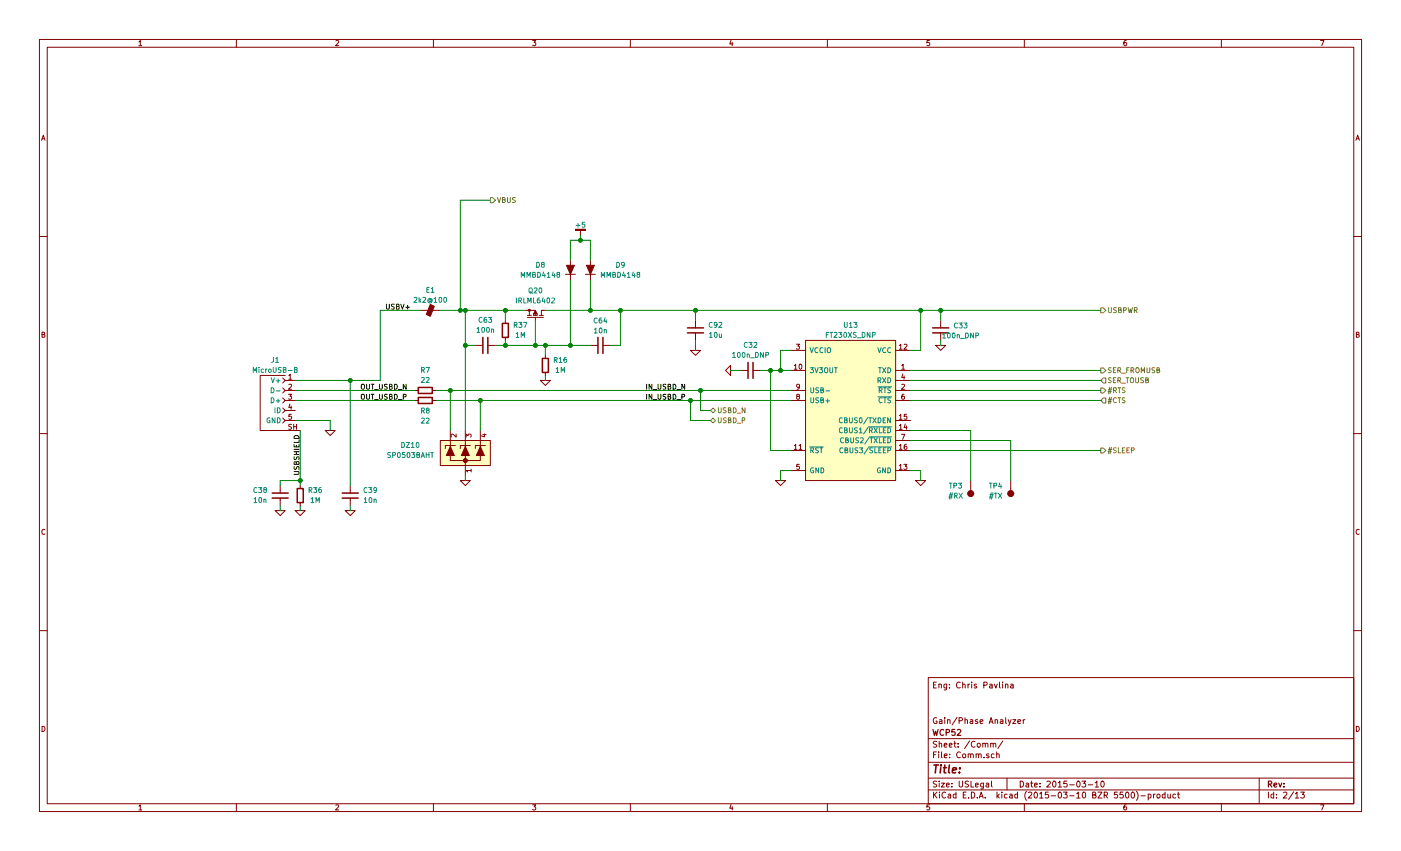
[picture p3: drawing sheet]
EESchema Schematic File Version 2
LIBS:Altera
LIBS:AnalogDevices
LIBS:Atmel
LIBS:conn-2mm
LIBS:conn-100mil
LIBS:conn-cui
LIBS:conn-fci
LIBS:conn-linx
LIBS:conn-molex
LIBS:conn-tagconnect
LIBS:conn-test
LIBS:DiodesInc
LIBS:display
LIBS:_electromech
LIBS:Fairchild
LIBS:FTDI
LIBS:Intersil
LIBS:Lattice
LIBS:_linear
LIBS:LinearTech
LIBS:Littelfuse
LIBS:logic-4000
LIBS:logic-7400
LIBS:MACOM
LIBS:maxim
LIBS:mechanical
LIBS:Microchip
LIBS:Micron
LIBS:NXP
LIBS:onsemi
LIBS:passive
LIBS:pasv-BiTech
LIBS:pasv-Bourns
LIBS:pasv-cap
LIBS:pasv-ind
LIBS:pasv-res
LIBS:pcb
LIBS:power
LIBS:_semi
LIBS:semi-diode-1N
LIBS:semi-diode-BA
LIBS:semi-diode-MCC
LIBS:semi-diode-MMB
LIBS:semi-diode-NXP
LIBS:semi-diode-OnSemi
LIBS:semi-diode-Vishay
LIBS:semi-opto-misc
LIBS:semi-thyristor-2N
LIBS:semi-trans-2N
LIBS:semi-trans-AO
LIBS:semi-trans-BC
LIBS:semi-trans-DiodesInc
LIBS:semi-trans-Fairchild
LIBS:semi-trans-Infineon
LIBS:semi-trans-IntRect
LIBS:semi-trans-IXYS
LIBS:semi-trans-misc
LIBS:semi-trans-MMB
LIBS:semi-trans-MPS
LIBS:semi-trans-NXP
LIBS:semi-trans-PZT
LIBS:semi-trans-TI
LIBS:semi-trans-TIP
LIBS:semi-trans-Toshiba
LIBS:silabs
LIBS:skyworks
LIBS:ST
LIBS:st_ic
LIBS:st_semi
LIBS:supertex
LIBS:symbol
LIBS:TexasInstruments
LIBS:vishay_semi
LIBS:Xilinx
LIBS:pasv-xtal
LIBS:conn-te
LIBS:wcp52-cache
EELAYER 25 0
EELAYER END
$Descr USLegal 14000 8500
encoding utf-8
Sheet 2 13
Title ""
Date "2015-03-10"
Rev ""
Comp "WCP52"
Comment1 "Gain/Phase Analyzer"
Comment2 ""
Comment3 ""
Comment4 "Eng: Chris Pavlina"
$EndDescr
$Comp
L FT230XS U13
U 1 1
P 8500 4100
F 0 "U13" H 8500 4950 50  0000 C CNN
F 1 "FT230XS_DNP" H 8500 4850 50  0000 C CNN
F 2 "IPC7351-Nominal:SOP63P600X160-16" H 8500 4100 50  0001 C CNN
F 3 "" H 8500 4100 60  0000 C CNN
F 4 "FT230XS-R" H 8500 4100 60  0001 C CNN "PN"
F 5 "FTDI" H 8500 4100 60  0001 C CNN "Manuf"
F 6 "DIST DIGIKEY 768-1135-1-ND" H 8500 4100 60  0001 C CNN "BOM"
	1    8500 4100
	1    0    0    -1  
$EndComp
$Comp
L SP0503BAHT DZ10
U 1 1
P 4650 4500
F 0 "DZ10" H 4100 4550 50  0000 C CNN
F 1 "SP0503BAHT" H 4100 4450 50  0000 C CNN
F 2 "smd-semi:SOT-143" H 4650 4500 50  0001 C CNN
F 3 "" H 4650 4500 60  0000 C CNN
F 4 "SP0503BAHTG" H 4650 4500 60  0001 C CNN "PN"
F 5 "Littelfuse" H 4650 4500 60  0001 C CNN "Manuf"
F 6 "DIST DIGIKEY F2715CT-ND" H 4650 4500 60  0001 C CNN "BOM"
	1    4650 4500
	1    0    0    -1  
$EndComp
$Comp
L GND #PWR029
U 1 1
P 4650 4800
F 0 "#PWR029" H 4650 4800 30  0001 C CNN
F 1 "GND" H 4650 4730 30  0001 C CNN
F 2 "" H 4650 4800 60  0000 C CNN
F 3 "" H 4650 4800 60  0000 C CNN
	1    4650 4800
	1    0    0    -1  
$EndComp
$Comp
L GND #PWR030
U 1 1
P 3300 4300
F 0 "#PWR030" H 3300 4300 30  0001 C CNN
F 1 "GND" H 3300 4230 30  0001 C CNN
F 2 "" H 3300 4300 60  0000 C CNN
F 3 "" H 3300 4300 60  0000 C CNN
	1    3300 4300
	1    0    0    -1  
$EndComp
$Comp
L GND #PWR031
U 1 1
P 3000 5100
F 0 "#PWR031" H 3000 5100 30  0001 C CNN
F 1 "GND" H 3000 5030 30  0001 C CNN
F 2 "" H 3000 5100 60  0000 C CNN
F 3 "" H 3000 5100 60  0000 C CNN
	1    3000 5100
	1    0    0    -1  
$EndComp
$Comp
L GND #PWR032
U 1 1
P 2800 5100
F 0 "#PWR032" H 2800 5100 30  0001 C CNN
F 1 "GND" H 2800 5030 30  0001 C CNN
F 2 "" H 2800 5100 60  0000 C CNN
F 3 "" H 2800 5100 60  0000 C CNN
	1    2800 5100
	1    0    0    -1  
$EndComp
Text Label 3000 4750 1    50   ~ 0
USBSHIELD
Text Label 3600 3900 0    50   ~ 0
OUT_USBD_N
Text Label 3600 4000 0    50   ~ 0
OUT_USBD_P
Text Label 6450 3900 0    50   ~ 0
IN_USBD_N
Text Label 6450 4000 0    50   ~ 0
IN_USBD_P
$Comp
L GND #PWR033
U 1 1
P 3500 5100
F 0 "#PWR033" H 3500 5100 30  0001 C CNN
F 1 "GND" H 3500 5030 30  0001 C CNN
F 2 "" H 3500 5100 60  0000 C CNN
F 3 "" H 3500 5100 60  0000 C CNN
	1    3500 5100
	1    0    0    -1  
$EndComp
Text Label 3850 3100 0    50   ~ 0
USBV+
$Comp
L BEAD-0805 E1
U 1 1
P 4300 3100
F 0 "E1" H 4300 3300 50  0000 C CNN
F 1 "2k2@100" H 4300 3200 50  0000 C CNN
F 2 "IPC7351-Nominal:INDC2012X130" H 4300 3100 50  0001 C CNN
F 3 "" H 4300 3150 60  0000 C CNN
F 4 "HZ0805B222R-10" H 4300 3100 60  0001 C CNN "PN"
F 5 "Laird" H 4300 3100 60  0001 C CNN "Manuf"
F 6 "DIST DIGIKEY 240-2562-1-ND" H 4300 3100 60  0001 C CNN "BOM"
	1    4300 3100
	1    0    0    -1  
$EndComp
$Comp
L CONN-10118194-0001LF-UUSB-B J1
U 1 1
P 2750 4000
F 0 "J1" H 2750 4400 50  0000 C CNN
F 1 "MicroUSB-B" H 2750 4300 50  0000 C CNN
F 2 "conn-fci:CONN-10118194-0001LF-FCI" H 2750 4000 50  0001 C CNN
F 3 "" H 2650 4200 50  0000 C CNN
F 4 "10118194-0001LF" H 2850 4500 50  0001 C CNN "PN"
F 5 "DIST DIGIKEY 609-4618-1-ND" H 3250 4900 50  0001 C CNN "BOM"
F 6 "FCI" H 3150 4800 50  0001 C CNN "Manuf"
	1    2750 4000
	-1   0    0    -1  
$EndComp
$Comp
L C-0805 C92
U 1 1
P 6950 3300
F 0 "C92" H 7150 3350 50  0000 C CNN
F 1 "10u" H 7150 3250 50  0000 C CNN
F 2 "IPC7351-Nominal:CAPC2012X70" H 6950 3300 50  0001 C CNN
F 3 "" H 6940 3275 60  0000 C CNN
F 4 "Value" H 6950 3300 60  0001 C CNN "Manuf"
F 5 "CAP MLCC 10u ≥X5R 10V 10% [0805]" H 7750 3850 60  0001 C CNN "BOM"
	1    6950 3300
	1    0    0    -1  
$EndComp
$Comp
L GND #PWR034
U 1 1
P 6950 3500
F 0 "#PWR034" H 6950 3500 30  0001 C CNN
F 1 "GND" H 6950 3430 30  0001 C CNN
F 2 "" H 6950 3500 60  0000 C CNN
F 3 "" H 6950 3500 60  0000 C CNN
	1    6950 3500
	1    0    0    -1  
$EndComp
$Comp
L GND #PWR035
U 1 1
P 7300 3700
F 0 "#PWR035" H 7300 3700 30  0001 C CNN
F 1 "GND" H 7300 3630 30  0001 C CNN
F 2 "" H 7300 3700 60  0000 C CNN
F 3 "" H 7300 3700 60  0000 C CNN
	1    7300 3700
	0    1    1    0   
$EndComp
$Comp
L GND #PWR036
U 1 1
P 7800 4800
F 0 "#PWR036" H 7800 4800 30  0001 C CNN
F 1 "GND" H 7800 4730 30  0001 C CNN
F 2 "" H 7800 4800 60  0000 C CNN
F 3 "" H 7800 4800 60  0000 C CNN
	1    7800 4800
	1    0    0    -1  
$EndComp
$Comp
L GND #PWR037
U 1 1
P 9200 4800
F 0 "#PWR037" H 9200 4800 30  0001 C CNN
F 1 "GND" H 9200 4730 30  0001 C CNN
F 2 "" H 9200 4800 60  0000 C CNN
F 3 "" H 9200 4800 60  0000 C CNN
	1    9200 4800
	1    0    0    -1  
$EndComp
Text HLabel 11000 3700 2    50   Output ~ 0
SER_FROMUSB
Text HLabel 11000 3800 2    50   Input ~ 0
SER_TOUSB
Text HLabel 11000 3900 2    50   Output ~ 0
#RTS
Text HLabel 11000 4000 2    50   Input ~ 0
#CTS
Text HLabel 11000 4500 2    50   Output ~ 0
#SLEEP
$Comp
L TESTPOINT TP3
U 1 1
P 9700 4800
F 0 "TP3" H 9850 4850 50  0000 C CNN
F 1 "#RX" H 9850 4950 50  0000 C CNN
F 2 "conn-test:TEST-SMD-SMALL" H 9700 4800 50  0001 C CNN
F 3 "" H 9700 4800 50  0000 C CNN
	1    9700 4800
	-1   0    0    1   
$EndComp
$Comp
L TESTPOINT TP4
U 1 1
P 10100 4800
F 0 "TP4" H 10250 4850 50  0000 C CNN
F 1 "#TX" H 10250 4950 50  0000 C CNN
F 2 "conn-test:TEST-SMD-SMALL" H 10100 4800 50  0001 C CNN
F 3 "" H 10100 4800 50  0000 C CNN
	1    10100 4800
	-1   0    0    1   
$EndComp
Text HLabel 11000 3100 2    50   Output ~ 0
USBPWR
$Comp
L GND #PWR038
U 1 1
P 9400 3450
F 0 "#PWR038" H 9400 3450 30  0001 C CNN
F 1 "GND" H 9400 3380 30  0001 C CNN
F 2 "" H 9400 3450 60  0000 C CNN
F 3 "" H 9400 3450 60  0000 C CNN
	1    9400 3450
	1    0    0    -1  
$EndComp
Text HLabel 7100 4100 2    50   BiDi ~ 0
USBD_N
Text HLabel 7100 4200 2    50   BiDi ~ 0
USBD_P
$Comp
L C-0603 C32
U 1 1
P 7500 3700
F 0 "C32" V 7250 3700 50  0000 C CNN
F 1 "100n_DNP" V 7350 3700 50  0000 C CNN
F 2 "IPC7351-Nominal:CAPC1608X55" H 7500 3700 50  0001 C CNN
F 3 "" H 7490 3675 60  0000 C CNN
F 4 "Value" H 7500 3700 60  0001 C CNN "Manuf"
F 5 "CAP MLCC 100n ≥X7R 16V 10% [0603]" H 8300 4250 60  0001 C CNN "BOM"
	1    7500 3700
	0    1    1    0   
$EndComp
$Comp
L C-0603 C33
U 1 1
P 9400 3300
F 0 "C33" H 9200 3250 50  0000 C CNN
F 1 "100n_DNP" H 9200 3350 50  0000 C CNN
F 2 "IPC7351-Nominal:CAPC1608X55" H 9400 3300 50  0001 C CNN
F 3 "" H 9390 3275 60  0000 C CNN
F 4 "Value" H 9400 3300 60  0001 C CNN "Manuf"
F 5 "CAP MLCC 100n ≥X7R 16V 10% [0603]" H 10200 3850 60  0001 C CNN "BOM"
	1    9400 3300
	-1   0    0    1   
$EndComp
$Comp
L C-0603 C38
U 1 1
P 2800 4950
F 0 "C38" H 3000 5000 50  0000 C CNN
F 1 "10n" H 3000 4900 50  0000 C CNN
F 2 "IPC7351-Nominal:CAPC1608X55" H 2800 4950 50  0001 C CNN
F 3 "" H 2790 4925 60  0000 C CNN
F 4 "Value" H 2800 4950 60  0001 C CNN "Manuf"
F 5 "CAP MLCC 10n ≥X5R 50V 10% [0603]" H 3600 5500 60  0001 C CNN "BOM"
	1    2800 4950
	-1   0    0    -1  
$EndComp
$Comp
L C-0603 C39
U 1 1
P 3500 4950
F 0 "C39" H 3700 5000 50  0000 C CNN
F 1 "10n" H 3700 4900 50  0000 C CNN
F 2 "IPC7351-Nominal:CAPC1608X55" H 3500 4950 50  0001 C CNN
F 3 "" H 3490 4925 60  0000 C CNN
F 4 "Value" H 3500 4950 60  0001 C CNN "Manuf"
F 5 "CAP MLCC 10n ≥X5R 50V 10% [0603]" H 4300 5500 60  0001 C CNN "BOM"
	1    3500 4950
	1    0    0    -1  
$EndComp
$Comp
L IRLML6402 Q20
U 1 1
P 5350 3150
F 0 "Q20" V 5600 3150 50  0000 C CNN
F 1 "IRLML6402" V 5500 3150 50  0000 C CNN
F 2 "smd-semi:SOT-23" H 5550 3100 60  0001 C CNN
F 3 "" H 5650 3200 60  0000 C CNN
F 4 "IRLML6402TRPBF" H 5750 3300 60  0001 C CNN "PN"
F 5 "IRF" H 5350 3150 100 0001 C CNN "Manuf"
F 6 "SEMI IRF IRLML6402" H 6150 3700 60  0001 C CNN "BOM"
	1    5350 3150
	0    -1   -1   0   
$EndComp
$Comp
L C-0603 C63
U 1 1
P 4850 3450
F 0 "C63" V 4600 3450 50  0000 C CNN
F 1 "100n" V 4700 3450 50  0000 C CNN
F 2 "IPC7351-Nominal:CAPC1608X55" H 4850 3450 50  0001 C CNN
F 3 "" H 4840 3425 60  0000 C CNN
F 4 "Value" H 4850 3450 60  0001 C CNN "Manuf"
F 5 "CAP MLCC 100n ≥X7R 16V 10% [0603]" H 5650 4000 60  0001 C CNN "BOM"
	1    4850 3450
	0    1    1    0   
$EndComp
$Comp
L C-0603 C64
U 1 1
P 6000 3450
F 0 "C64" V 6250 3450 50  0000 C CNN
F 1 "10n" V 6150 3450 50  0000 C CNN
F 2 "IPC7351-Nominal:CAPC1608X55" H 6000 3450 50  0001 C CNN
F 3 "" H 5990 3425 60  0000 C CNN
F 4 "Value" H 6000 3450 60  0001 C CNN "Manuf"
F 5 "CAP MLCC 10n ≥X5R 50V 10% [0603]" H 6800 4000 60  0001 C CNN "BOM"
	1    6000 3450
	0    1    -1   0   
$EndComp
Wire Wire Line
	2950 4000 4150 4000
Wire Wire Line
	2950 3900 4150 3900
Wire Wire Line
	4350 3900 7900 3900
Wire Wire Line
	4350 4000 7900 4000
Wire Wire Line
	4650 4800 4650 4750
Wire Wire Line
	3300 4300 3300 4200
Wire Wire Line
	3300 4200 2950 4200
Wire Wire Line
	3000 4300 3000 4850
Wire Wire Line
	2800 4850 2800 4800
Wire Wire Line
	2800 4800 3000 4800
Connection ~ 3000 4800
Wire Wire Line
	3000 5050 3000 5100
Wire Wire Line
	2800 5100 2800 5050
Wire Wire Line
	3500 4850 3500 3800
Wire Wire Line
	2950 3800 3800 3800
Wire Wire Line
	3500 5100 3500 5050
Wire Wire Line
	3800 3800 3800 3100
Connection ~ 3500 3800
Wire Wire Line
	4400 3100 5250 3100
Wire Wire Line
	5450 3100 11000 3100
Wire Wire Line
	9200 3100 9200 3500
Wire Wire Line
	9200 3500 9100 3500
Wire Wire Line
	6950 3200 6950 3100
Connection ~ 6950 3100
Wire Wire Line
	7600 3700 7900 3700
Wire Wire Line
	7800 3700 7800 3500
Wire Wire Line
	7800 3500 7900 3500
Connection ~ 7800 3700
Wire Wire Line
	7300 3700 7400 3700
Wire Wire Line
	7900 4500 7700 4500
Wire Wire Line
	7700 4500 7700 3700
Connection ~ 7700 3700
Wire Wire Line
	7800 4800 7800 4700
Wire Wire Line
	7800 4700 7900 4700
Wire Wire Line
	9200 4800 9200 4700
Wire Wire Line
	9200 4700 9100 4700
Wire Wire Line
	11000 3800 9100 3800
Wire Wire Line
	11000 4000 9100 4000
Wire Wire Line
	11000 4500 9100 4500
Wire Wire Line
	9700 4800 9700 4300
Wire Wire Line
	9700 4300 9100 4300
Wire Wire Line
	9100 4400 10100 4400
Wire Wire Line
	10100 4400 10100 4800
Connection ~ 9200 3100
Wire Wire Line
	11000 3700 9100 3700
Wire Wire Line
	9100 3900 11000 3900
Wire Wire Line
	9400 3200 9400 3100
Connection ~ 9400 3100
Wire Wire Line
	9400 3400 9400 3450
Wire Wire Line
	3800 3100 4200 3100
Wire Wire Line
	4800 4300 4800 4000
Connection ~ 4800 4000
Wire Wire Line
	4500 4300 4500 3900
Connection ~ 4500 3900
Wire Wire Line
	4650 3100 4650 4300
Connection ~ 4650 3100
Wire Wire Line
	7100 4100 7000 4100
Wire Wire Line
	7000 4100 7000 3900
Connection ~ 7000 3900
Wire Wire Line
	7100 4200 6900 4200
Wire Wire Line
	6900 4200 6900 4000
Connection ~ 6900 4000
Wire Wire Line
	6950 3400 6950 3500
Wire Wire Line
	4650 3450 4750 3450
Connection ~ 4650 3450
Wire Wire Line
	4950 3450 5900 3450
Wire Wire Line
	5350 3450 5350 3200
Connection ~ 5350 3450
Wire Wire Line
	6100 3450 6200 3450
Wire Wire Line
	6200 3450 6200 3100
Connection ~ 6200 3100
Wire Wire Line
	5450 3450 5450 3550
Connection ~ 5450 3450
$Comp
L GND #PWR039
U 1 1
P 5450 3800
F 0 "#PWR039" H 5450 3800 30  0001 C CNN
F 1 "GND" H 5450 3730 30  0001 C CNN
F 2 "" H 5450 3800 60  0000 C CNN
F 3 "" H 5450 3800 60  0000 C CNN
	1    5450 3800
	1    0    0    -1  
$EndComp
Wire Wire Line
	5450 3800 5450 3750
$Comp
L MMBD4148 D8
U 1 1
P 5700 2700
F 0 "D8" H 6000 2750 50  0000 C CNN
F 1 "MMBD4148" H 6000 2650 50  0000 C CNN
F 2 "smd-semi:SOT-23" H 5700 2700 50  0001 C CNN
F 3 "" H 5700 2700 60  0000 C CNN
	1    5700 2700
	-1   0    0    -1  
$EndComp
Wire Wire Line
	5700 2800 5700 3450
Connection ~ 5700 3450
$Comp
L MMBD4148 D9
U 1 1
P 5900 2700
F 0 "D9" H 6200 2750 50  0000 C CNN
F 1 "MMBD4148" H 6200 2650 50  0000 C CNN
F 2 "smd-semi:SOT-23" H 5900 2700 50  0001 C CNN
F 3 "" H 5900 2700 60  0000 C CNN
	1    5900 2700
	1    0    0    -1  
$EndComp
Wire Wire Line
	5900 2800 5900 3100
Connection ~ 5900 3100
Wire Wire Line
	5700 2600 5700 2400
Wire Wire Line
	5700 2400 5900 2400
Wire Wire Line
	5900 2400 5900 2600
$Comp
L +5 #PWR040
U 1 1
P 5800 2350
F 0 "#PWR040" H 5800 2400 30  0001 C CNN
F 1 "+5" H 5800 2450 50  0000 C CNN
F 2 "" H 5800 2350 60  0000 C CNN
F 3 "" H 5800 2350 60  0000 C CNN
	1    5800 2350
	1    0    0    -1  
$EndComp
Wire Wire Line
	5800 2350 5800 2400
Connection ~ 5800 2400
$Comp
L R-0603 R7
U 1 1
P 4250 3900
F 0 "R7" V 4050 3900 50  0000 C CNN
F 1 "22" V 4150 3900 50  0000 C CNN
F 2 "IPC7351-Nominal:RESC1608X50" H 4250 3900 50  0001 C CNN
F 3 "" H 4250 3950 60  0000 C CNN
F 4 "Value" H 4250 3900 60  0001 C CNN "Manuf"
F 5 "RES SMD 22 5% [0603]" H 5000 4450 60  0001 C CNN "BOM"
	1    4250 3900
	0    1    1    0   
$EndComp
$Comp
L R-0603 R8
U 1 1
P 4250 4000
F 0 "R8" V 4150 4000 50  0000 C CNN
F 1 "22" V 4050 4000 50  0000 C CNN
F 2 "IPC7351-Nominal:RESC1608X50" H 4250 4000 50  0001 C CNN
F 3 "" H 4250 4050 60  0000 C CNN
F 4 "Value" H 4250 4000 60  0001 C CNN "Manuf"
F 5 "RES SMD 22 5% [0603]" H 5000 4550 60  0001 C CNN "BOM"
	1    4250 4000
	0    1    -1   0   
$EndComp
$Comp
L R-0603 R36
U 1 1
P 3000 4950
F 0 "R36" H 3150 5000 50  0000 C CNN
F 1 "1M" H 3150 4900 50  0000 C CNN
F 2 "IPC7351-Nominal:RESC1608X50" H 3000 4950 50  0001 C CNN
F 3 "" H 3000 5000 60  0000 C CNN
F 4 "Value" H 3000 4950 60  0001 C CNN "Manuf"
F 5 "RES SMD 1M 5% [0603]" H 3750 5500 60  0001 C CNN "BOM"
	1    3000 4950
	1    0    0    -1  
$EndComp
$Comp
L R-0603 R16
U 1 1
P 5450 3650
F 0 "R16" H 5600 3700 50  0000 C CNN
F 1 "1M" H 5600 3600 50  0000 C CNN
F 2 "IPC7351-Nominal:RESC1608X50" H 5450 3650 50  0001 C CNN
F 3 "" H 5450 3700 60  0000 C CNN
F 4 "Value" H 5450 3650 60  0001 C CNN "Manuf"
F 5 "RES SMD 1M 5% [0603]" H 6200 4200 60  0001 C CNN "BOM"
	1    5450 3650
	1    0    0    -1  
$EndComp
$Comp
L R-0603 R37
U 1 1
P 5050 3300
F 0 "R37" H 5200 3350 50  0000 C CNN
F 1 "1M" H 5200 3250 50  0000 C CNN
F 2 "IPC7351-Nominal:RESC1608X50" H 5050 3300 50  0001 C CNN
F 3 "" H 5050 3350 60  0000 C CNN
F 4 "Value" H 5050 3300 60  0001 C CNN "Manuf"
F 5 "RES SMD 1M 5% [0603]" H 5800 3850 60  0001 C CNN "BOM"
	1    5050 3300
	1    0    0    -1  
$EndComp
Wire Wire Line
	5050 3400 5050 3450
Connection ~ 5050 3450
Wire Wire Line
	5050 3200 5050 3100
Connection ~ 5050 3100
Wire Wire Line
	4600 3100 4600 2000
Wire Wire Line
	4600 2000 4900 2000
Connection ~ 4600 3100
Text HLabel 4900 2000 2    50   Output ~ 0
VBUS
$EndSCHEMATC
